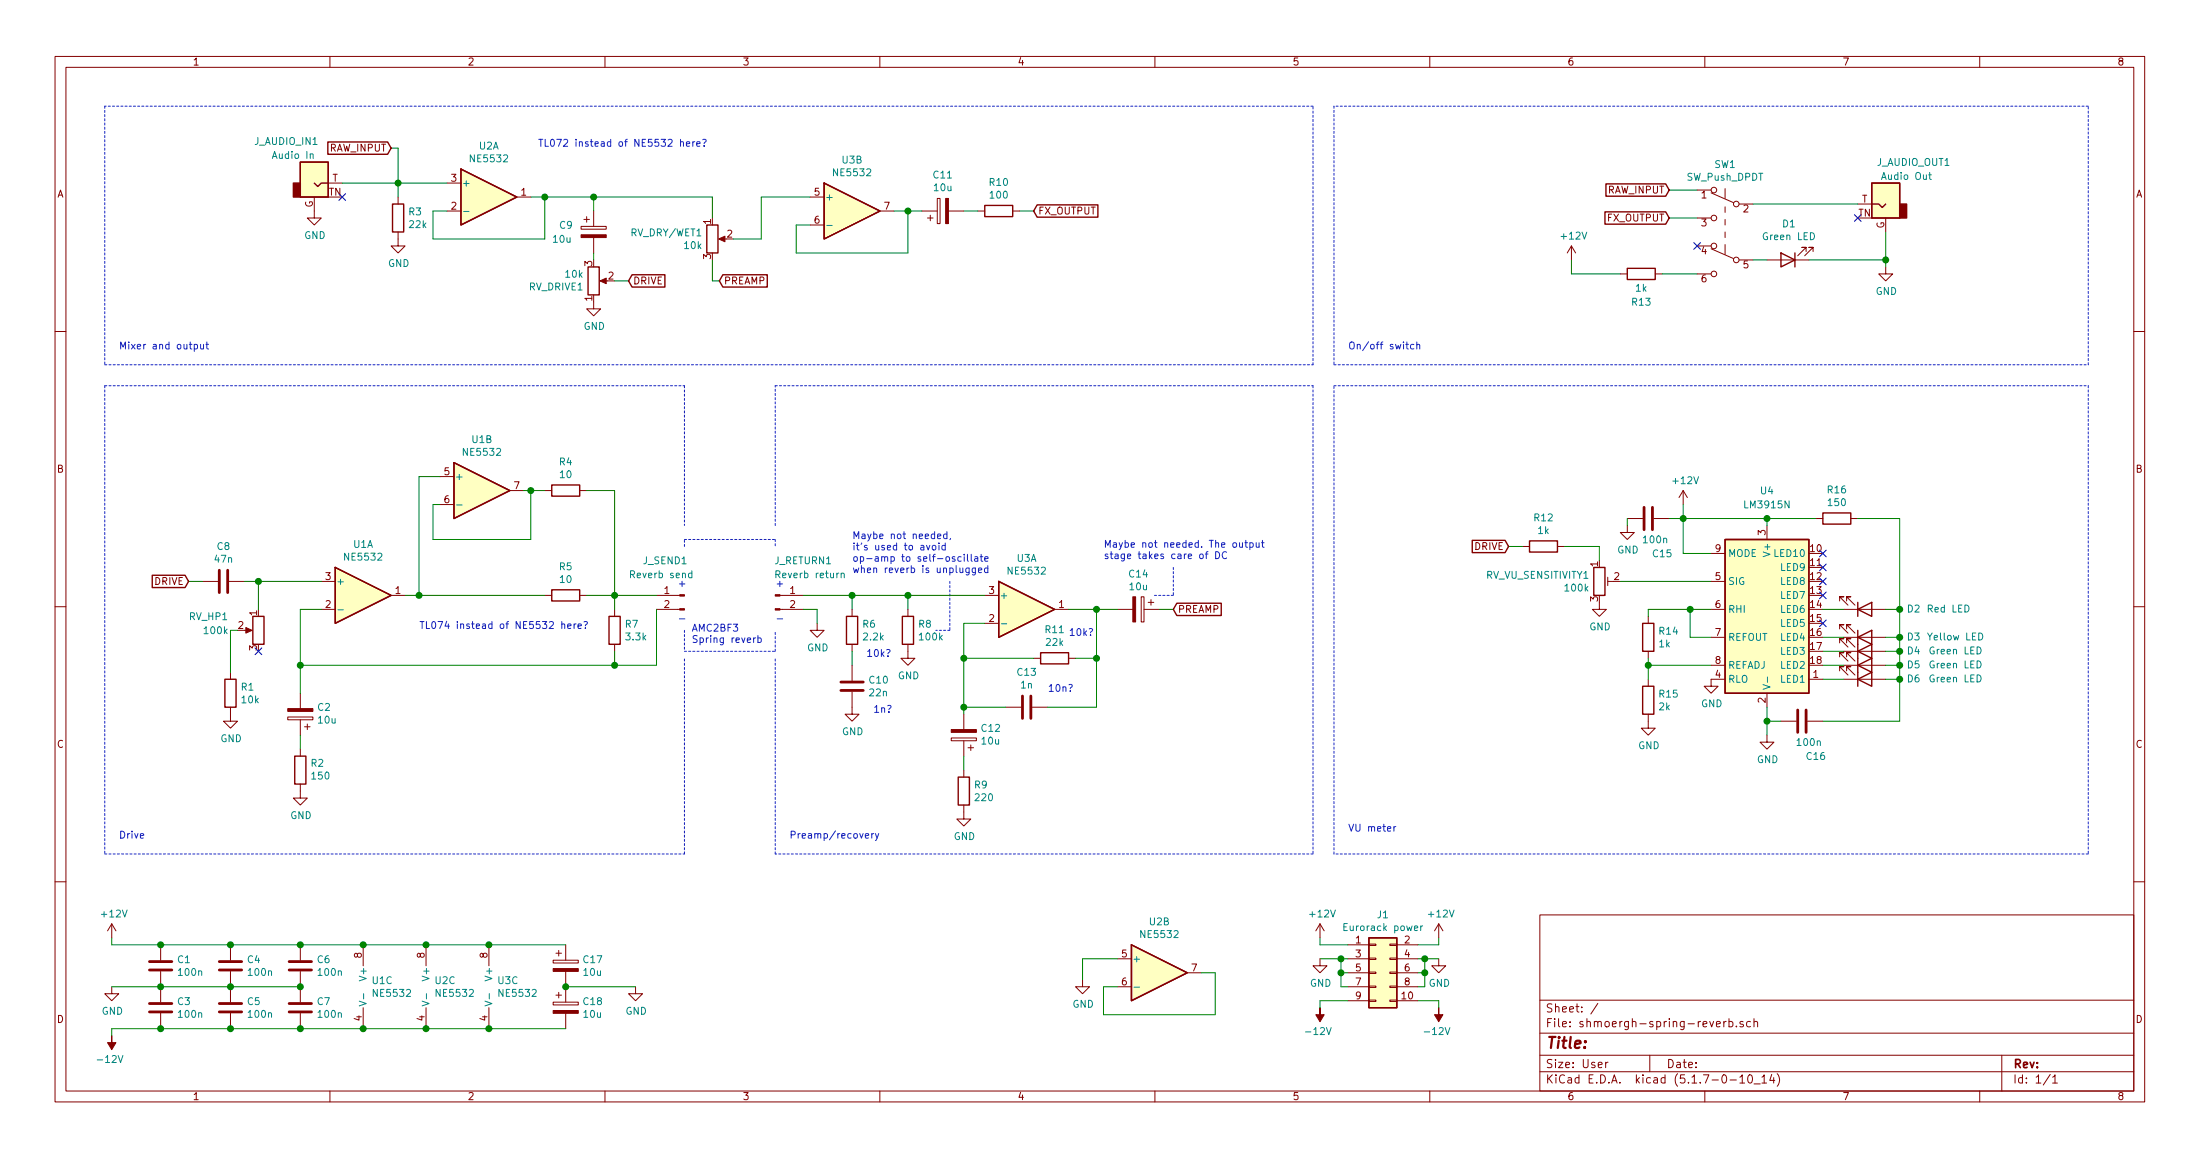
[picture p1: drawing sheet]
EESchema Schematic File Version 4
EELAYER 30 0
EELAYER END
$Descr User 15748 8268
encoding utf-8
Sheet 1 1
Title "Shmøergh Hog Spring Reverb"
Date ""
Rev ""
Comp ""
Comment1 ""
Comment2 ""
Comment3 ""
Comment4 ""
$EndDescr
$Comp
L Amplifier_Operational:NE5532 U1
U 1 1
P 2600 4250
F 0 "U1" H 2600 4617 50  0000 C CNN
F 1 "NE5532" H 2600 4526 50  0000 C CNN
F 2 "Zimo_Manual_PCB:DIP-8_W7.62mm" H 2600 4250 50  0001 C CNN
F 3 "http://www.ti.com/lit/ds/symlink/ne5532.pdf" H 2600 4250 50  0001 C CNN
	1    2600 4250
	1    0    0    -1  
$EndComp
$Comp
L Amplifier_Operational:NE5532 U1
U 2 1
P 3450 3500
F 0 "U1" H 3450 3867 50  0000 C CNN
F 1 "NE5532" H 3450 3776 50  0000 C CNN
F 2 "Zimo_Manual_PCB:DIP-8_W7.62mm" H 3450 3500 50  0001 C CNN
F 3 "http://www.ti.com/lit/ds/symlink/ne5532.pdf" H 3450 3500 50  0001 C CNN
	2    3450 3500
	1    0    0    -1  
$EndComp
$Comp
L Amplifier_Operational:NE5532 U1
U 3 1
P 2700 7050
F 0 "U1" H 2658 7096 50  0000 L CNN
F 1 "NE5532" H 2658 7005 50  0000 L CNN
F 2 "Zimo_Manual_PCB:DIP-8_W7.62mm" H 2700 7050 50  0001 C CNN
F 3 "http://www.ti.com/lit/ds/symlink/ne5532.pdf" H 2700 7050 50  0001 C CNN
	3    2700 7050
	1    0    0    -1  
$EndComp
$Comp
L Device:C C8
U 1 1
P 1600 4150
F 0 "C8" V 1348 4150 50  0000 C CNN
F 1 "47n" V 1439 4150 50  0000 C CNN
F 2 "Zimo_Manual_PCB:C_Disc_D5.0mm_W2.5mm_P2.50mm" H 1638 4000 50  0001 C CNN
F 3 "~" H 1600 4150 50  0001 C CNN
	1    1600 4150
	0    1    1    0   
$EndComp
$Comp
L Device:R R1
U 1 1
P 1650 4950
F 0 "R1" H 1720 4996 50  0000 L CNN
F 1 "10k" H 1720 4905 50  0000 L CNN
F 2 "Zimo_Manual_PCB:R_Axial_Vertical" V 1580 4950 50  0001 C CNN
F 3 "~" H 1650 4950 50  0001 C CNN
	1    1650 4950
	1    0    0    -1  
$EndComp
$Comp
L Device:R R2
U 1 1
P 2150 5500
F 0 "R2" H 2080 5454 50  0000 R CNN
F 1 "150" H 2080 5545 50  0000 R CNN
F 2 "Zimo_Manual_PCB:R_Axial_Vertical" V 2080 5500 50  0001 C CNN
F 3 "~" H 2150 5500 50  0001 C CNN
	1    2150 5500
	-1   0    0    1   
$EndComp
$Comp
L Device:CP C2
U 1 1
P 2150 5100
F 0 "C2" H 2032 5054 50  0000 R CNN
F 1 "10u" H 2032 5145 50  0000 R CNN
F 2 "Zimo_Manual_PCB:CP_Radial_D5.0mm_P2.50mm" H 2188 4950 50  0001 C CNN
F 3 "~" H 2150 5100 50  0001 C CNN
	1    2150 5100
	-1   0    0    1   
$EndComp
$Comp
L power:GND #PWR05
U 1 1
P 2150 5650
F 0 "#PWR05" H 2150 5400 50  0001 C CNN
F 1 "GND" H 2155 5477 50  0000 C CNN
F 2 "" H 2150 5650 50  0001 C CNN
F 3 "" H 2150 5650 50  0001 C CNN
	1    2150 5650
	1    0    0    -1  
$EndComp
Wire Wire Line
	2150 5250 2150 5350
Wire Wire Line
	2300 4350 2150 4350
$Comp
L power:GND #PWR04
U 1 1
P 1650 5100
F 0 "#PWR04" H 1650 4850 50  0001 C CNN
F 1 "GND" H 1655 4927 50  0000 C CNN
F 2 "" H 1650 5100 50  0001 C CNN
F 3 "" H 1650 5100 50  0001 C CNN
	1    1650 5100
	1    0    0    -1  
$EndComp
$Comp
L power:GND #PWR06
U 1 1
P 2250 1500
F 0 "#PWR06" H 2250 1250 50  0001 C CNN
F 1 "GND" H 2255 1327 50  0000 C CNN
F 2 "" H 2250 1500 50  0001 C CNN
F 3 "" H 2250 1500 50  0001 C CNN
	1    2250 1500
	1    0    0    -1  
$EndComp
Wire Wire Line
	3150 3600 3100 3600
Wire Wire Line
	3100 3600 3100 3850
$Comp
L Device:R R4
U 1 1
P 4050 3500
F 0 "R4" V 3843 3500 50  0000 C CNN
F 1 "10" V 3934 3500 50  0000 C CNN
F 2 "Zimo_Manual_PCB:R_Axial_Vertical" V 3980 3500 50  0001 C CNN
F 3 "~" H 4050 3500 50  0001 C CNN
	1    4050 3500
	0    1    1    0   
$EndComp
$Comp
L Device:R R5
U 1 1
P 4050 4250
F 0 "R5" V 3843 4250 50  0000 C CNN
F 1 "10" V 3934 4250 50  0000 C CNN
F 2 "Zimo_Manual_PCB:R_Axial_Vertical" V 3980 4250 50  0001 C CNN
F 3 "~" H 4050 4250 50  0001 C CNN
	1    4050 4250
	0    1    1    0   
$EndComp
$Comp
L Device:R R7
U 1 1
P 4400 4500
F 0 "R7" H 4470 4546 50  0000 L CNN
F 1 "3.3k" H 4470 4455 50  0000 L CNN
F 2 "Zimo_Manual_PCB:R_Axial_Vertical" V 4330 4500 50  0001 C CNN
F 3 "~" H 4400 4500 50  0001 C CNN
	1    4400 4500
	1    0    0    -1  
$EndComp
Wire Wire Line
	4200 4250 4400 4250
Wire Wire Line
	4400 4250 4400 4350
Wire Wire Line
	4400 4650 4400 4750
$Comp
L Connector:Conn_01x02_Male J_SEND1
U 1 1
P 4900 4250
F 0 "J_SEND1" H 5200 4500 50  0000 R CNN
F 1 "Reverb send" H 5300 4400 50  0000 R CNN
F 2 "Zimo_Manual_PCB:NSL25_01x02_Vertical" H 4900 4250 50  0001 C CNN
F 3 "~" H 4900 4250 50  0001 C CNN
	1    4900 4250
	-1   0    0    -1  
$EndComp
Wire Wire Line
	4700 4350 4700 4750
Wire Wire Line
	4700 4750 4400 4750
Wire Wire Line
	4400 4250 4700 4250
Connection ~ 4400 4250
Text Notes 4850 4200 0    50   ~ 0
+
Text Notes 4850 4450 0    50   ~ 0
-
Wire Wire Line
	1750 4150 1850 4150
Connection ~ 1850 4150
Wire Wire Line
	1850 4150 2300 4150
$Comp
L Connector:Conn_01x02_Male J_RETURN1
U 1 1
P 5550 4250
F 0 "J_RETURN1" H 5750 4500 50  0000 C CNN
F 1 "Reverb return" H 5800 4400 50  0000 C CNN
F 2 "Zimo_Manual_PCB:NSL25_01x02_Vertical" H 5550 4250 50  0001 C CNN
F 3 "~" H 5550 4250 50  0001 C CNN
	1    5550 4250
	1    0    0    -1  
$EndComp
Text Notes 5550 4200 0    50   ~ 0
+
Text Notes 5550 4450 0    50   ~ 0
-
$Comp
L power:GND #PWR010
U 1 1
P 5850 4450
F 0 "#PWR010" H 5850 4200 50  0001 C CNN
F 1 "GND" H 5855 4277 50  0000 C CNN
F 2 "" H 5850 4450 50  0001 C CNN
F 3 "" H 5850 4450 50  0001 C CNN
	1    5850 4450
	1    0    0    -1  
$EndComp
Wire Wire Line
	5750 4350 5850 4350
Wire Wire Line
	5850 4350 5850 4450
$Comp
L Device:R R6
U 1 1
P 6100 4500
F 0 "R6" H 6170 4546 50  0000 L CNN
F 1 "2.2k" H 6170 4455 50  0000 L CNN
F 2 "Zimo_Manual_PCB:R_Axial_Vertical" V 6030 4500 50  0001 C CNN
F 3 "~" H 6100 4500 50  0001 C CNN
	1    6100 4500
	1    0    0    -1  
$EndComp
Wire Wire Line
	5750 4250 6100 4250
Wire Wire Line
	6100 4250 6100 4350
$Comp
L Device:C C10
U 1 1
P 6100 4900
F 0 "C10" H 6215 4946 50  0000 L CNN
F 1 "22n" H 6215 4855 50  0000 L CNN
F 2 "Zimo_Manual_PCB:C_Disc_D5.0mm_W2.5mm_P2.50mm" H 6138 4750 50  0001 C CNN
F 3 "~" H 6100 4900 50  0001 C CNN
	1    6100 4900
	1    0    0    -1  
$EndComp
Wire Wire Line
	6100 4750 6100 4650
$Comp
L power:GND #PWR011
U 1 1
P 6100 5050
F 0 "#PWR011" H 6100 4800 50  0001 C CNN
F 1 "GND" H 6105 4877 50  0000 C CNN
F 2 "" H 6100 5050 50  0001 C CNN
F 3 "" H 6100 5050 50  0001 C CNN
	1    6100 5050
	1    0    0    -1  
$EndComp
$Comp
L Device:R R8
U 1 1
P 6500 4500
F 0 "R8" H 6570 4546 50  0000 L CNN
F 1 "100k" H 6570 4455 50  0000 L CNN
F 2 "Zimo_Manual_PCB:R_Axial_Vertical" V 6430 4500 50  0001 C CNN
F 3 "~" H 6500 4500 50  0001 C CNN
	1    6500 4500
	1    0    0    -1  
$EndComp
Wire Wire Line
	6500 4350 6500 4250
Wire Wire Line
	6500 4250 6100 4250
Connection ~ 6100 4250
$Comp
L power:GND #PWR012
U 1 1
P 6500 4650
F 0 "#PWR012" H 6500 4400 50  0001 C CNN
F 1 "GND" H 6505 4477 50  0000 C CNN
F 2 "" H 6500 4650 50  0001 C CNN
F 3 "" H 6500 4650 50  0001 C CNN
	1    6500 4650
	1    0    0    -1  
$EndComp
$Comp
L Amplifier_Operational:NE5532 U3
U 1 1
P 7350 4350
F 0 "U3" H 7350 4717 50  0000 C CNN
F 1 "NE5532" H 7350 4626 50  0000 C CNN
F 2 "Zimo_Manual_PCB:DIP-8_W7.62mm" H 7350 4350 50  0001 C CNN
F 3 "http://www.ti.com/lit/ds/symlink/ne5532.pdf" H 7350 4350 50  0001 C CNN
	1    7350 4350
	1    0    0    -1  
$EndComp
$Comp
L Amplifier_Operational:NE5532 U2
U 2 1
P 8300 6950
F 0 "U2" H 8300 7317 50  0000 C CNN
F 1 "NE5532" H 8300 7226 50  0000 C CNN
F 2 "Zimo_Manual_PCB:DIP-8_W7.62mm" H 8300 6950 50  0001 C CNN
F 3 "http://www.ti.com/lit/ds/symlink/ne5532.pdf" H 8300 6950 50  0001 C CNN
	2    8300 6950
	1    0    0    -1  
$EndComp
$Comp
L Amplifier_Operational:NE5532 U2
U 3 1
P 3150 7050
F 0 "U2" H 3108 7096 50  0000 L CNN
F 1 "NE5532" H 3108 7005 50  0000 L CNN
F 2 "Zimo_Manual_PCB:DIP-8_W7.62mm" H 3150 7050 50  0001 C CNN
F 3 "http://www.ti.com/lit/ds/symlink/ne5532.pdf" H 3150 7050 50  0001 C CNN
	3    3150 7050
	1    0    0    -1  
$EndComp
$Comp
L Device:CP C12
U 1 1
P 6900 5250
F 0 "C12" H 6782 5204 50  0000 R CNN
F 1 "10u" H 6782 5295 50  0000 R CNN
F 2 "Zimo_Manual_PCB:CP_Radial_D5.0mm_P2.50mm" H 6938 5100 50  0001 C CNN
F 3 "~" H 6900 5250 50  0001 C CNN
	1    6900 5250
	-1   0    0    1   
$EndComp
Wire Wire Line
	7050 4450 6900 4450
$Comp
L Device:R R9
U 1 1
P 6900 5650
F 0 "R9" H 6970 5696 50  0000 L CNN
F 1 "220" H 6970 5605 50  0000 L CNN
F 2 "Zimo_Manual_PCB:R_Axial_Vertical" V 6830 5650 50  0001 C CNN
F 3 "~" H 6900 5650 50  0001 C CNN
	1    6900 5650
	1    0    0    -1  
$EndComp
Wire Wire Line
	6900 5400 6900 5500
$Comp
L power:GND #PWR013
U 1 1
P 6900 5800
F 0 "#PWR013" H 6900 5550 50  0001 C CNN
F 1 "GND" H 6905 5627 50  0000 C CNN
F 2 "" H 6900 5800 50  0001 C CNN
F 3 "" H 6900 5800 50  0001 C CNN
	1    6900 5800
	1    0    0    -1  
$EndComp
Wire Wire Line
	6900 4450 6900 4700
$Comp
L Device:R R11
U 1 1
P 7550 4700
F 0 "R11" V 7343 4700 50  0000 C CNN
F 1 "22k" V 7434 4700 50  0000 C CNN
F 2 "Zimo_Manual_PCB:R_Axial_Vertical" V 7480 4700 50  0001 C CNN
F 3 "~" H 7550 4700 50  0001 C CNN
	1    7550 4700
	0    1    1    0   
$EndComp
Connection ~ 6900 4700
$Comp
L Device:C C13
U 1 1
P 7350 5050
F 0 "C13" V 7098 5050 50  0000 C CNN
F 1 "1n" V 7189 5050 50  0000 C CNN
F 2 "Zimo_Manual_PCB:C_Disc_D5.0mm_W2.5mm_P2.50mm" H 7388 4900 50  0001 C CNN
F 3 "~" H 7350 5050 50  0001 C CNN
	1    7350 5050
	0    1    1    0   
$EndComp
Wire Wire Line
	7500 5050 7850 5050
Wire Wire Line
	7850 5050 7850 4700
Wire Wire Line
	7850 4700 7700 4700
Wire Wire Line
	7650 4350 7850 4350
Wire Wire Line
	7850 4350 7850 4700
Connection ~ 7850 4700
Wire Wire Line
	6900 4700 7400 4700
Wire Wire Line
	6900 4700 6900 5050
Wire Wire Line
	6900 5050 7200 5050
$Comp
L Device:CP C14
U 1 1
P 8150 4350
F 0 "C14" V 7895 4350 50  0000 C CNN
F 1 "10u" V 7986 4350 50  0000 C CNN
F 2 "Zimo_Manual_PCB:CP_Radial_D5.0mm_P2.50mm" H 8188 4200 50  0001 C CNN
F 3 "~" H 8150 4350 50  0001 C CNN
	1    8150 4350
	0    1    1    0   
$EndComp
Wire Wire Line
	8000 4350 7850 4350
Connection ~ 7850 4350
$Comp
L power:GND #PWR014
U 1 1
P 13500 1900
F 0 "#PWR014" H 13500 1650 50  0001 C CNN
F 1 "GND" H 13505 1727 50  0000 C CNN
F 2 "" H 13500 1900 50  0001 C CNN
F 3 "" H 13500 1900 50  0001 C CNN
	1    13500 1900
	1    0    0    -1  
$EndComp
Text GLabel 1350 4150 0    50   Input ~ 0
DRIVE
Wire Wire Line
	1450 4150 1350 4150
$Comp
L Amplifier_Operational:NE5532 U2
U 1 1
P 3500 1400
F 0 "U2" H 3500 1767 50  0000 C CNN
F 1 "NE5532" H 3500 1676 50  0000 C CNN
F 2 "Zimo_Manual_PCB:DIP-8_W7.62mm" H 3500 1400 50  0001 C CNN
F 3 "http://www.ti.com/lit/ds/symlink/ne5532.pdf" H 3500 1400 50  0001 C CNN
	1    3500 1400
	1    0    0    -1  
$EndComp
$Comp
L Amplifier_Operational:NE5532 U3
U 2 1
P 6100 1500
F 0 "U3" H 6100 1867 50  0000 C CNN
F 1 "NE5532" H 6100 1776 50  0000 C CNN
F 2 "Zimo_Manual_PCB:DIP-8_W7.62mm" H 6100 1500 50  0001 C CNN
F 3 "http://www.ti.com/lit/ds/symlink/ne5532.pdf" H 6100 1500 50  0001 C CNN
	2    6100 1500
	1    0    0    -1  
$EndComp
$Comp
L Amplifier_Operational:NE5532 U3
U 3 1
P 3600 7050
F 0 "U3" H 3558 7096 50  0000 L CNN
F 1 "NE5532" H 3558 7005 50  0000 L CNN
F 2 "Zimo_Manual_PCB:DIP-8_W7.62mm" H 3600 7050 50  0001 C CNN
F 3 "http://www.ti.com/lit/ds/symlink/ne5532.pdf" H 3600 7050 50  0001 C CNN
	3    3600 7050
	1    0    0    -1  
$EndComp
Text Notes 3000 4500 0    50   ~ 0
TL074 instead of NE5532 here?
$Comp
L Device:R R3
U 1 1
P 2850 1550
F 0 "R3" H 2920 1596 50  0000 L CNN
F 1 "22k" H 2920 1505 50  0000 L CNN
F 2 "Zimo_Manual_PCB:R_Axial_Vertical" V 2780 1550 50  0001 C CNN
F 3 "~" H 2850 1550 50  0001 C CNN
	1    2850 1550
	1    0    0    -1  
$EndComp
Wire Wire Line
	3200 1500 3100 1500
Wire Wire Line
	3100 1500 3100 1700
Wire Wire Line
	3100 1700 3900 1700
Wire Wire Line
	3900 1700 3900 1400
Wire Wire Line
	3900 1400 3800 1400
Wire Wire Line
	3750 3500 3800 3500
Wire Wire Line
	3800 3850 3800 3500
Wire Wire Line
	3100 3850 3800 3850
Connection ~ 3800 3500
Wire Wire Line
	3800 3500 3900 3500
Wire Wire Line
	2150 4350 2150 4750
Wire Wire Line
	4200 3500 4400 3500
Wire Wire Line
	4400 3500 4400 4250
Wire Wire Line
	3150 3400 3000 3400
Wire Wire Line
	3000 3400 3000 4250
Wire Wire Line
	3000 4250 2900 4250
Wire Wire Line
	3000 4250 3900 4250
Connection ~ 3000 4250
Wire Wire Line
	4400 4750 2150 4750
Connection ~ 4400 4750
Connection ~ 2150 4750
Wire Wire Line
	2150 4750 2150 4950
Wire Wire Line
	7050 4250 6500 4250
Connection ~ 6500 4250
Wire Wire Line
	3200 1300 2850 1300
Wire Wire Line
	2850 1300 2850 1400
$Comp
L power:GND #PWR07
U 1 1
P 2850 1700
F 0 "#PWR07" H 2850 1450 50  0001 C CNN
F 1 "GND" H 2855 1527 50  0000 C CNN
F 2 "" H 2850 1700 50  0001 C CNN
F 3 "" H 2850 1700 50  0001 C CNN
	1    2850 1700
	1    0    0    -1  
$EndComp
Wire Wire Line
	2450 1300 2850 1300
$Comp
L Device:CP C9
U 1 1
P 4250 1650
F 0 "C9" H 4000 1700 50  0000 L CNN
F 1 "10u" H 3950 1600 50  0000 L CNN
F 2 "Zimo_Manual_PCB:CP_Radial_D5.0mm_P2.50mm" H 4288 1500 50  0001 C CNN
F 3 "~" H 4250 1650 50  0001 C CNN
	1    4250 1650
	1    0    0    -1  
$EndComp
Connection ~ 3900 1400
$Comp
L Device:R_POT RV_DRIVE1
U 1 1
P 4250 2000
F 0 "RV_DRIVE1" H 4180 2046 50  0000 R CNN
F 1 "10k" H 4180 1955 50  0000 R CNN
F 2 "Zimo_Manual_PCB:Potentiometer_Alpha_RD901F-40-00D_Single_Vertical" H 4250 2000 50  0001 C CNN
F 3 "~" H 4250 2000 50  0001 C CNN
	1    4250 2000
	1    0    0    1   
$EndComp
Text GLabel 4500 2000 2    50   Input ~ 0
DRIVE
Wire Wire Line
	4500 2000 4400 2000
Text GLabel 8400 4350 2    50   Input ~ 0
PREAMP
Wire Wire Line
	8400 4350 8300 4350
Text GLabel 5150 2000 2    50   Input ~ 0
PREAMP
$Comp
L power:GND #PWR09
U 1 1
P 4250 2150
F 0 "#PWR09" H 4250 1900 50  0001 C CNN
F 1 "GND" H 4255 1977 50  0000 C CNN
F 2 "" H 4250 2150 50  0001 C CNN
F 3 "" H 4250 2150 50  0001 C CNN
	1    4250 2150
	1    0    0    -1  
$EndComp
$Comp
L Device:R_POT RV_DRY/WET1
U 1 1
P 5100 1700
F 0 "RV_DRY/WET1" H 5031 1746 50  0000 R CNN
F 1 "10k" H 5031 1655 50  0000 R CNN
F 2 "Zimo_Manual_PCB:Potentiometer_Alpha_RD901F-40-00D_Single_Vertical" H 5100 1700 50  0001 C CNN
F 3 "~" H 5100 1700 50  0001 C CNN
	1    5100 1700
	1    0    0    -1  
$EndComp
Wire Wire Line
	4250 1800 4250 1850
Wire Wire Line
	4250 1500 4250 1400
Wire Wire Line
	3900 1400 4250 1400
Wire Wire Line
	5100 1550 5100 1400
Wire Wire Line
	5100 1400 4250 1400
Connection ~ 4250 1400
Wire Wire Line
	5150 2000 5100 2000
Wire Wire Line
	5100 2000 5100 1850
Wire Wire Line
	5800 1400 5450 1400
Wire Wire Line
	5450 1400 5450 1700
Wire Wire Line
	5450 1700 5250 1700
Wire Wire Line
	5800 1600 5700 1600
Wire Wire Line
	5700 1600 5700 1800
Wire Wire Line
	5700 1800 6500 1800
Wire Wire Line
	6500 1800 6500 1500
Wire Wire Line
	6500 1500 6400 1500
$Comp
L Device:CP C11
U 1 1
P 6750 1500
F 0 "C11" V 7005 1500 50  0000 C CNN
F 1 "10u" V 6914 1500 50  0000 C CNN
F 2 "Zimo_Manual_PCB:CP_Radial_D5.0mm_P2.50mm" H 6788 1350 50  0001 C CNN
F 3 "~" H 6750 1500 50  0001 C CNN
	1    6750 1500
	0    -1   -1   0   
$EndComp
Wire Wire Line
	6600 1500 6500 1500
Connection ~ 6500 1500
$Comp
L Device:R R10
U 1 1
P 7150 1500
F 0 "R10" V 6943 1500 50  0000 C CNN
F 1 "100" V 7034 1500 50  0000 C CNN
F 2 "Zimo_Manual_PCB:R_Axial_Vertical" V 7080 1500 50  0001 C CNN
F 3 "~" H 7150 1500 50  0001 C CNN
	1    7150 1500
	0    1    1    0   
$EndComp
Wire Wire Line
	7000 1500 6900 1500
Wire Wire Line
	8000 7050 7900 7050
Wire Wire Line
	7900 7050 7900 7250
Wire Wire Line
	7900 7250 8700 7250
Wire Wire Line
	8700 7250 8700 6950
Wire Wire Line
	8700 6950 8600 6950
$Comp
L power:GND #PWR08
U 1 1
P 7750 7000
F 0 "#PWR08" H 7750 6750 50  0001 C CNN
F 1 "GND" H 7755 6827 50  0000 C CNN
F 2 "" H 7750 7000 50  0001 C CNN
F 3 "" H 7750 7000 50  0001 C CNN
	1    7750 7000
	1    0    0    -1  
$EndComp
Wire Wire Line
	8000 6850 7750 6850
Wire Wire Line
	7750 6850 7750 7000
Text Notes 6200 4700 0    50   ~ 0
10k?
Text Notes 6250 5100 0    50   ~ 0
1n?
Text Notes 7500 4950 0    50   ~ 0
10n?
Text Notes 7650 4550 0    50   ~ 0
10k?
Text Notes 6100 4100 0    50   ~ 0
Maybe not needed,\nit’s used to avoid\nop-amp to self-oscillate\nwhen reverb is unplugged
Wire Notes Line
	6800 4150 6800 4500
Wire Notes Line
	6800 4500 6700 4500
$Comp
L Device:C C6
U 1 1
P 2150 6900
F 0 "C6" H 2265 6946 50  0000 L CNN
F 1 "100n" H 2265 6855 50  0000 L CNN
F 2 "Zimo_Manual_PCB:C_Disc_D5.0mm_W2.5mm_P2.50mm" H 2188 6750 50  0001 C CNN
F 3 "~" H 2150 6900 50  0001 C CNN
	1    2150 6900
	1    0    0    -1  
$EndComp
$Comp
L Device:C C7
U 1 1
P 2150 7200
F 0 "C7" H 2265 7246 50  0000 L CNN
F 1 "100n" H 2265 7155 50  0000 L CNN
F 2 "Zimo_Manual_PCB:C_Disc_D5.0mm_W2.5mm_P2.50mm" H 2188 7050 50  0001 C CNN
F 3 "~" H 2150 7200 50  0001 C CNN
	1    2150 7200
	1    0    0    -1  
$EndComp
$Comp
L Device:C C4
U 1 1
P 1650 6900
F 0 "C4" H 1765 6946 50  0000 L CNN
F 1 "100n" H 1765 6855 50  0000 L CNN
F 2 "Zimo_Manual_PCB:C_Disc_D5.0mm_W2.5mm_P2.50mm" H 1688 6750 50  0001 C CNN
F 3 "~" H 1650 6900 50  0001 C CNN
	1    1650 6900
	1    0    0    -1  
$EndComp
$Comp
L Device:C C5
U 1 1
P 1650 7200
F 0 "C5" H 1765 7246 50  0000 L CNN
F 1 "100n" H 1765 7155 50  0000 L CNN
F 2 "Zimo_Manual_PCB:C_Disc_D5.0mm_W2.5mm_P2.50mm" H 1688 7050 50  0001 C CNN
F 3 "~" H 1650 7200 50  0001 C CNN
	1    1650 7200
	1    0    0    -1  
$EndComp
$Comp
L Device:C C1
U 1 1
P 1150 6900
F 0 "C1" H 1265 6946 50  0000 L CNN
F 1 "100n" H 1265 6855 50  0000 L CNN
F 2 "Zimo_Manual_PCB:C_Disc_D5.0mm_W2.5mm_P2.50mm" H 1188 6750 50  0001 C CNN
F 3 "~" H 1150 6900 50  0001 C CNN
	1    1150 6900
	1    0    0    -1  
$EndComp
$Comp
L Device:C C3
U 1 1
P 1150 7200
F 0 "C3" H 1265 7246 50  0000 L CNN
F 1 "100n" H 1265 7155 50  0000 L CNN
F 2 "Zimo_Manual_PCB:C_Disc_D5.0mm_W2.5mm_P2.50mm" H 1188 7050 50  0001 C CNN
F 3 "~" H 1150 7200 50  0001 C CNN
	1    1150 7200
	1    0    0    -1  
$EndComp
$Comp
L power:GND #PWR02
U 1 1
P 800 7050
F 0 "#PWR02" H 800 6800 50  0001 C CNN
F 1 "GND" H 805 6877 50  0000 C CNN
F 2 "" H 800 7050 50  0001 C CNN
F 3 "" H 800 7050 50  0001 C CNN
	1    800  7050
	1    0    0    -1  
$EndComp
Wire Wire Line
	800  7050 1150 7050
Connection ~ 2150 7050
Connection ~ 1150 7050
Wire Wire Line
	1150 7050 1650 7050
Connection ~ 1650 7050
Wire Wire Line
	1650 7050 2150 7050
$Comp
L power:+12V #PWR01
U 1 1
P 800 6700
F 0 "#PWR01" H 800 6550 50  0001 C CNN
F 1 "+12V" H 815 6873 50  0000 C CNN
F 2 "" H 800 6700 50  0001 C CNN
F 3 "" H 800 6700 50  0001 C CNN
	1    800  6700
	1    0    0    -1  
$EndComp
Wire Wire Line
	800  6700 800  6750
Wire Wire Line
	800  6750 1150 6750
Connection ~ 1150 6750
Wire Wire Line
	1150 6750 1650 6750
Connection ~ 1650 6750
Wire Wire Line
	1650 6750 2150 6750
Connection ~ 2150 6750
Wire Wire Line
	2150 6750 2600 6750
Connection ~ 2600 6750
Wire Wire Line
	2600 6750 3050 6750
Connection ~ 3050 6750
Wire Wire Line
	3050 6750 3500 6750
$Comp
L power:-12V #PWR03
U 1 1
P 800 7400
F 0 "#PWR03" H 800 7500 50  0001 C CNN
F 1 "-12V" H 815 7573 50  0000 C CNN
F 2 "" H 800 7400 50  0001 C CNN
F 3 "" H 800 7400 50  0001 C CNN
	1    800  7400
	-1   0    0    1   
$EndComp
Wire Wire Line
	800  7400 800  7350
Wire Wire Line
	800  7350 1150 7350
Connection ~ 1150 7350
Wire Wire Line
	1150 7350 1650 7350
Connection ~ 1650 7350
Wire Wire Line
	1650 7350 2150 7350
Connection ~ 2150 7350
Wire Wire Line
	2150 7350 2600 7350
Connection ~ 2600 7350
Wire Wire Line
	2600 7350 3050 7350
Connection ~ 3050 7350
Wire Wire Line
	3050 7350 3500 7350
Wire Notes Line
	4900 4500 4900 4650
Wire Notes Line
	4900 4650 5550 4650
Wire Notes Line
	5550 4650 5550 4500
Wire Notes Line
	4900 3900 4900 3850
Wire Notes Line
	4900 3850 5550 3850
Wire Notes Line
	5550 3850 5550 3900
Text Notes 4950 4600 0    50   ~ 0
AMC2BF3\nSpring reverb
Wire Notes Line
	750  2750 4900 2750
Wire Notes Line
	4900 2750 4900 3750
Wire Notes Line
	750  2750 750  6100
Wire Notes Line
	750  6100 4900 6100
Wire Notes Line
	4900 6100 4900 4700
Wire Notes Line
	5550 3750 5550 2750
Wire Notes Line
	5550 2750 9400 2750
Wire Notes Line
	9400 2750 9400 6100
Wire Notes Line
	9400 6100 5550 6100
Wire Notes Line
	5550 6100 5550 4700
Wire Wire Line
	6900 5100 6900 5050
Connection ~ 6900 5050
Wire Notes Line
	750  2600 9400 2600
Wire Notes Line
	9400 2600 9400 750 
Wire Notes Line
	9400 750  750  750 
Wire Notes Line
	750  750  750  2600
Text Notes 850  2500 0    50   ~ 0
Mixer and output
Text Notes 850  6000 0    50   ~ 0
Drive
Text Notes 5650 6000 0    50   ~ 0
Preamp/recovery
Text Notes 3850 1050 0    50   ~ 0
TL072 instead of NE5532 here?
Text Notes 7900 4000 0    50   ~ 0
Maybe not needed. The output \nstage takes care of DC
Wire Notes Line
	8400 4050 8400 4250
Wire Notes Line
	8400 4250 8250 4250
$Comp
L Device:R_POT RV_HP1
U 1 1
P 1850 4500
F 0 "RV_HP1" H 2350 4600 50  0000 R CNN
F 1 "100k" H 2250 4500 50  0000 R CNN
F 2 "Zimo_Manual_PCB:Potentiometer_Alpha_RD901F-40-00D_Single_Vertical" H 1850 4500 50  0001 C CNN
F 3 "~" H 1850 4500 50  0001 C CNN
	1    1850 4500
	-1   0    0    -1  
$EndComp
NoConn ~ 1850 4650
Wire Wire Line
	1850 4150 1850 4350
Wire Wire Line
	1700 4500 1650 4500
Wire Wire Line
	1650 4500 1650 4800
$Comp
L Switch:SW_Push_DPDT SW1
U 1 1
P 12350 1650
F 0 "SW1" H 12350 2135 50  0000 C CNN
F 1 "SW_Push_DPDT" H 12350 2044 50  0000 C CNN
F 2 "Zimo_Manual_PCB:Switch_DPDT" H 12350 1850 50  0001 C CNN
F 3 "~" H 12350 1850 50  0001 C CNN
	1    12350 1650
	-1   0    0    -1  
$EndComp
Connection ~ 2850 1300
Text GLabel 2800 1050 0    50   Input ~ 0
RAW_INPUT
Wire Wire Line
	2800 1050 2850 1050
Wire Wire Line
	2850 1050 2850 1300
Text GLabel 7400 1500 2    50   Input ~ 0
FX_OUTPUT
Wire Wire Line
	7400 1500 7300 1500
Text GLabel 11950 1350 0    50   Input ~ 0
RAW_INPUT
Wire Wire Line
	11950 1350 12150 1350
Text GLabel 11950 1550 0    50   Input ~ 0
FX_OUTPUT
Wire Wire Line
	11950 1550 12150 1550
$Comp
L Device:LED D1
U 1 1
P 12800 1850
F 0 "D1" H 12793 1595 50  0000 C CNN
F 1 "Green LED" H 12793 1686 50  0000 C CNN
F 2 "Zimo_Manual_PCB:D_Axial-Vertical" H 12800 1850 50  0001 C CNN
F 3 "~" H 12800 1850 50  0001 C CNN
	1    12800 1850
	-1   0    0    1   
$EndComp
Wire Wire Line
	12650 1850 12550 1850
NoConn ~ 12150 1750
$Comp
L power:+12V #PWR0101
U 1 1
P 11250 1850
F 0 "#PWR0101" H 11250 1700 50  0001 C CNN
F 1 "+12V" H 11265 2023 50  0000 C CNN
F 2 "" H 11250 1850 50  0001 C CNN
F 3 "" H 11250 1850 50  0001 C CNN
	1    11250 1850
	1    0    0    -1  
$EndComp
$Comp
L Device:R R13
U 1 1
P 11750 1950
F 0 "R13" V 11950 1950 50  0000 C CNN
F 1 "1k" V 11850 1950 50  0000 C CNN
F 2 "Zimo_Manual_PCB:R_Axial_Vertical" V 11680 1950 50  0001 C CNN
F 3 "~" H 11750 1950 50  0001 C CNN
	1    11750 1950
	0    1    1    0   
$EndComp
Wire Wire Line
	11900 1950 12150 1950
Wire Wire Line
	11250 1850 11250 1950
Wire Wire Line
	11250 1950 11600 1950
NoConn ~ 13050 3950
NoConn ~ 13050 4050
NoConn ~ 13050 4150
NoConn ~ 13050 4250
NoConn ~ 13050 4450
Wire Wire Line
	13200 4350 13050 4350
Wire Wire Line
	13200 4550 13050 4550
Wire Wire Line
	13200 4650 13050 4650
Wire Wire Line
	13200 4750 13050 4750
Wire Wire Line
	13600 4750 13600 4850
Connection ~ 13600 4750
Wire Wire Line
	13500 4750 13600 4750
Wire Wire Line
	13600 4650 13600 4750
Connection ~ 13600 4650
Wire Wire Line
	13500 4650 13600 4650
Wire Wire Line
	13600 4550 13600 4650
Connection ~ 13600 4550
Wire Wire Line
	13500 4550 13600 4550
Wire Wire Line
	13600 4350 13600 4550
Connection ~ 13600 4350
Wire Wire Line
	13500 4350 13600 4350
$Comp
L Device:LED D2
U 1 1
P 13350 4350
F 0 "D2" H 13700 4350 50  0000 C CNN
F 1 "Red LED" H 13950 4350 50  0000 C CNN
F 2 "Zimo_Manual_PCB:D_Axial-Vertical" H 13350 4350 50  0001 C CNN
F 3 "~" H 13350 4350 50  0001 C CNN
	1    13350 4350
	1    0    0    1   
$EndComp
$Comp
L Device:LED D3
U 1 1
P 13350 4550
F 0 "D3" H 13700 4550 50  0000 C CNN
F 1 "Yellow LED" H 14000 4550 50  0000 C CNN
F 2 "Zimo_Manual_PCB:D_Axial-Vertical" H 13350 4550 50  0001 C CNN
F 3 "~" H 13350 4550 50  0001 C CNN
	1    13350 4550
	1    0    0    1   
$EndComp
$Comp
L Device:LED D4
U 1 1
P 13350 4650
F 0 "D4" H 13700 4650 50  0000 C CNN
F 1 "Green LED" H 14000 4650 50  0000 C CNN
F 2 "Zimo_Manual_PCB:D_Axial-Vertical" H 13350 4650 50  0001 C CNN
F 3 "~" H 13350 4650 50  0001 C CNN
	1    13350 4650
	1    0    0    1   
$EndComp
$Comp
L Device:LED D5
U 1 1
P 13350 4750
F 0 "D5" H 13700 4750 50  0000 C CNN
F 1 "Green LED" H 14000 4750 50  0000 C CNN
F 2 "Zimo_Manual_PCB:D_Axial-Vertical" H 13350 4750 50  0001 C CNN
F 3 "~" H 13350 4750 50  0001 C CNN
	1    13350 4750
	1    0    0    1   
$EndComp
Wire Wire Line
	13600 3700 13600 4350
Connection ~ 13600 4850
Wire Wire Line
	13600 5150 13600 4850
Wire Wire Line
	13050 5150 13600 5150
Wire Wire Line
	13200 4850 13050 4850
Wire Wire Line
	13500 4850 13600 4850
$Comp
L Device:LED D6
U 1 1
P 13350 4850
F 0 "D6" H 13700 4850 50  0000 C CNN
F 1 "Green LED" H 14000 4850 50  0000 C CNN
F 2 "Zimo_Manual_PCB:D_Axial-Vertical" H 13350 4850 50  0001 C CNN
F 3 "~" H 13350 4850 50  0001 C CNN
	1    13350 4850
	1    0    0    1   
$EndComp
Wire Wire Line
	13300 3700 13600 3700
Connection ~ 12650 3700
Wire Wire Line
	13000 3700 12650 3700
$Comp
L Device:R R16
U 1 1
P 13150 3700
F 0 "R16" V 12943 3700 50  0000 C CNN
F 1 "150" V 13034 3700 50  0000 C CNN
F 2 "Zimo_Manual_PCB:R_Axial_Vertical" V 13080 3700 50  0001 C CNN
F 3 "~" H 13150 3700 50  0001 C CNN
	1    13150 3700
	0    1    1    0   
$EndComp
Wire Wire Line
	11650 3700 11650 3750
$Comp
L power:GND #PWR0102
U 1 1
P 11650 3750
F 0 "#PWR0102" H 11650 3500 50  0001 C CNN
F 1 "GND" H 11655 3577 50  0000 C CNN
F 2 "" H 11650 3750 50  0001 C CNN
F 3 "" H 11650 3750 50  0001 C CNN
	1    11650 3750
	1    0    0    -1  
$EndComp
Wire Wire Line
	12050 3700 11950 3700
$Comp
L Device:C C15
U 1 1
P 11800 3700
F 0 "C15" V 12050 3800 50  0000 C CNN
F 1 "100n" V 11950 3750 50  0000 C CNN
F 2 "Zimo_Manual_PCB:C_Disc_D5.0mm_W2.5mm_P2.50mm" H 11838 3550 50  0001 C CNN
F 3 "~" H 11800 3700 50  0001 C CNN
	1    11800 3700
	0    1    1    0   
$EndComp
Wire Wire Line
	12050 3700 12050 3600
Connection ~ 12050 3700
Wire Wire Line
	12650 3700 12050 3700
Wire Wire Line
	12650 3750 12650 3700
Wire Wire Line
	12050 3950 12050 3700
Wire Wire Line
	12250 3950 12050 3950
$Comp
L power:+12V #PWR0103
U 1 1
P 12050 3600
F 0 "#PWR0103" H 12050 3450 50  0001 C CNN
F 1 "+12V" H 12065 3773 50  0000 C CNN
F 2 "" H 12050 3600 50  0001 C CNN
F 3 "" H 12050 3600 50  0001 C CNN
	1    12050 3600
	1    0    0    -1  
$EndComp
$Comp
L power:GND #PWR0104
U 1 1
P 12250 4850
F 0 "#PWR0104" H 12250 4600 50  0001 C CNN
F 1 "GND" H 12255 4677 50  0000 C CNN
F 2 "" H 12250 4850 50  0001 C CNN
F 3 "" H 12250 4850 50  0001 C CNN
	1    12250 4850
	1    0    0    -1  
$EndComp
Wire Wire Line
	12650 5150 12650 5250
Connection ~ 12650 5150
Wire Wire Line
	12750 5150 12650 5150
$Comp
L Device:C C16
U 1 1
P 12900 5150
F 0 "C16" V 13150 5250 50  0000 C CNN
F 1 "100n" V 13050 5200 50  0000 C CNN
F 2 "Zimo_Manual_PCB:C_Disc_D5.0mm_W2.5mm_P2.50mm" H 12938 5000 50  0001 C CNN
F 3 "~" H 12900 5150 50  0001 C CNN
	1    12900 5150
	0    1    1    0   
$EndComp
Wire Wire Line
	12650 5050 12650 5150
$Comp
L power:GND #PWR0105
U 1 1
P 12650 5250
F 0 "#PWR0105" H 12650 5000 50  0001 C CNN
F 1 "GND" H 12655 5077 50  0000 C CNN
F 2 "" H 12650 5250 50  0001 C CNN
F 3 "" H 12650 5250 50  0001 C CNN
	1    12650 5250
	1    0    0    -1  
$EndComp
$Comp
L power:GND #PWR0106
U 1 1
P 11800 5150
F 0 "#PWR0106" H 11800 4900 50  0001 C CNN
F 1 "GND" H 11805 4977 50  0000 C CNN
F 2 "" H 11800 5150 50  0001 C CNN
F 3 "" H 11800 5150 50  0001 C CNN
	1    11800 5150
	1    0    0    -1  
$EndComp
Connection ~ 11800 4750
Wire Wire Line
	11800 4850 11800 4750
Wire Wire Line
	12100 4350 11800 4350
Connection ~ 12100 4350
Wire Wire Line
	12100 4550 12100 4350
Wire Wire Line
	12250 4550 12100 4550
Wire Wire Line
	11800 4750 12250 4750
Wire Wire Line
	11800 4700 11800 4750
Wire Wire Line
	11800 4350 11800 4400
Wire Wire Line
	12250 4350 12100 4350
$Comp
L Zimo_Custom_Components:LM3915N U4
U 1 1
P 12650 4350
F 0 "U4" H 12650 5200 50  0000 C CNN
F 1 "LM3915N" H 12650 5100 50  0000 C CNN
F 2 "Package_DIP:DIP-18_W7.62mm" H 12660 3140 50  0001 C CNN
F 3 "https://www.ti.com/lit/ds/symlink/lm3914.pdf" H 12650 4350 50  0001 C CNN
	1    12650 4350
	1    0    0    -1  
$EndComp
$Comp
L Device:R R15
U 1 1
P 11800 5000
F 0 "R15" H 11870 5046 50  0000 L CNN
F 1 "2k" H 11870 4955 50  0000 L CNN
F 2 "Zimo_Manual_PCB:R_Axial_Vertical" V 11730 5000 50  0001 C CNN
F 3 "~" H 11800 5000 50  0001 C CNN
	1    11800 5000
	1    0    0    -1  
$EndComp
$Comp
L Device:R R14
U 1 1
P 11800 4550
F 0 "R14" H 11870 4596 50  0000 L CNN
F 1 "1k" H 11870 4505 50  0000 L CNN
F 2 "Zimo_Manual_PCB:R_Axial_Vertical" V 11730 4550 50  0001 C CNN
F 3 "~" H 11800 4550 50  0001 C CNN
	1    11800 4550
	1    0    0    -1  
$EndComp
$Comp
L power:GND #PWR0107
U 1 1
P 11450 4300
F 0 "#PWR0107" H 11450 4050 50  0001 C CNN
F 1 "GND" H 11455 4127 50  0000 C CNN
F 2 "" H 11450 4300 50  0001 C CNN
F 3 "" H 11450 4300 50  0001 C CNN
	1    11450 4300
	1    0    0    -1  
$EndComp
Wire Wire Line
	12250 4150 11600 4150
Wire Wire Line
	11200 3900 11450 3900
Wire Wire Line
	11450 3900 11450 4000
Wire Wire Line
	10900 3900 10800 3900
$Comp
L Device:R R12
U 1 1
P 11050 3900
F 0 "R12" V 10843 3900 50  0000 C CNN
F 1 "1k" V 10934 3900 50  0000 C CNN
F 2 "Zimo_Manual_PCB:R_Axial_Vertical" V 10980 3900 50  0001 C CNN
F 3 "~" H 11050 3900 50  0001 C CNN
	1    11050 3900
	0    1    1    0   
$EndComp
Text GLabel 10800 3900 0    50   Input ~ 0
DRIVE
Wire Notes Line
	9550 750  9550 2600
Wire Notes Line
	9550 2600 14950 2600
Wire Notes Line
	14950 2600 14950 750 
Wire Notes Line
	14950 750  9550 750 
Wire Notes Line
	9550 2750 14950 2750
Wire Notes Line
	14950 2750 14950 6100
Wire Notes Line
	14950 6100 9550 6100
Wire Notes Line
	9550 6100 9550 2750
Text Notes 9650 2500 0    50   ~ 0
On/off switch
Text Notes 9650 5950 0    50   ~ 0
VU meter
$Comp
L Connector_Generic:Conn_02x05_Odd_Even J1
U 1 1
P 9850 6950
F 0 "J1" H 9900 7367 50  0000 C CNN
F 1 "Eurorack power" H 9900 7276 50  0000 C CNN
F 2 "Zimo_Manual_PCB:Eurorack_Power_Supply" H 9850 6950 50  0001 C CNN
F 3 "~" H 9850 6950 50  0001 C CNN
	1    9850 6950
	1    0    0    -1  
$EndComp
$Comp
L power:-12V #PWR0108
U 1 1
P 10300 7200
F 0 "#PWR0108" H 10300 7300 50  0001 C CNN
F 1 "-12V" H 10315 7373 50  0000 C CNN
F 2 "" H 10300 7200 50  0001 C CNN
F 3 "" H 10300 7200 50  0001 C CNN
	1    10300 7200
	-1   0    0    1   
$EndComp
Wire Wire Line
	10300 7200 10300 7150
Wire Wire Line
	10300 7150 10150 7150
$Comp
L power:-12V #PWR0109
U 1 1
P 9450 7200
F 0 "#PWR0109" H 9450 7300 50  0001 C CNN
F 1 "-12V" H 9465 7373 50  0000 C CNN
F 2 "" H 9450 7200 50  0001 C CNN
F 3 "" H 9450 7200 50  0001 C CNN
	1    9450 7200
	-1   0    0    1   
$EndComp
Wire Wire Line
	9650 7150 9450 7150
Wire Wire Line
	9450 7150 9450 7200
$Comp
L power:+12V #PWR0110
U 1 1
P 9450 6700
F 0 "#PWR0110" H 9450 6550 50  0001 C CNN
F 1 "+12V" H 9465 6873 50  0000 C CNN
F 2 "" H 9450 6700 50  0001 C CNN
F 3 "" H 9450 6700 50  0001 C CNN
	1    9450 6700
	1    0    0    -1  
$EndComp
Wire Wire Line
	9450 6700 9450 6750
Wire Wire Line
	9450 6750 9650 6750
$Comp
L power:+12V #PWR0111
U 1 1
P 10300 6700
F 0 "#PWR0111" H 10300 6550 50  0001 C CNN
F 1 "+12V" H 10315 6873 50  0000 C CNN
F 2 "" H 10300 6700 50  0001 C CNN
F 3 "" H 10300 6700 50  0001 C CNN
	1    10300 6700
	1    0    0    -1  
$EndComp
Wire Wire Line
	10300 6700 10300 6750
Wire Wire Line
	10300 6750 10150 6750
$Comp
L power:GND #PWR0112
U 1 1
P 10300 6850
F 0 "#PWR0112" H 10300 6600 50  0001 C CNN
F 1 "GND" H 10305 6677 50  0000 C CNN
F 2 "" H 10300 6850 50  0001 C CNN
F 3 "" H 10300 6850 50  0001 C CNN
	1    10300 6850
	1    0    0    -1  
$EndComp
Wire Wire Line
	10300 6850 10200 6850
Wire Wire Line
	10150 7050 10200 7050
Wire Wire Line
	10200 7050 10200 6950
Connection ~ 10200 6850
Wire Wire Line
	10200 6850 10150 6850
Wire Wire Line
	10150 6950 10200 6950
Connection ~ 10200 6950
Wire Wire Line
	10200 6950 10200 6850
$Comp
L power:GND #PWR0113
U 1 1
P 9450 6850
F 0 "#PWR0113" H 9450 6600 50  0001 C CNN
F 1 "GND" H 9455 6677 50  0000 C CNN
F 2 "" H 9450 6850 50  0001 C CNN
F 3 "" H 9450 6850 50  0001 C CNN
	1    9450 6850
	1    0    0    -1  
$EndComp
Wire Wire Line
	9650 6850 9600 6850
Wire Wire Line
	9650 7050 9600 7050
Wire Wire Line
	9600 7050 9600 6950
Connection ~ 9600 6850
Wire Wire Line
	9600 6850 9450 6850
Wire Wire Line
	9650 6950 9600 6950
Connection ~ 9600 6950
Wire Wire Line
	9600 6950 9600 6850
$Comp
L Device:R_POT_TRIM RV_VU_SENSITIVITY1
U 1 1
P 11450 4150
F 0 "RV_VU_SENSITIVITY1" H 11381 4196 50  0000 R CNN
F 1 "100k" H 11381 4105 50  0000 R CNN
F 2 "Zimo_Manual_PCB:TrimPot_Vertical" H 11450 4150 50  0001 C CNN
F 3 "~" H 11450 4150 50  0001 C CNN
	1    11450 4150
	1    0    0    -1  
$EndComp
$Comp
L Zimo_Custom_Components:AudioJack2_Thonkiconn J_AUDIO_IN1
U 1 1
P 2250 1300
F 0 "J_AUDIO_IN1" H 2050 1600 50  0000 C CNN
F 1 "Audio In" H 2100 1500 50  0000 C CNN
F 2 "Zimo_Manual_PCB:Jack_3.5mm_Thonkiconn" H 2250 1300 50  0001 C CNN
F 3 "~" H 2250 1300 50  0001 C CNN
	1    2250 1300
	1    0    0    -1  
$EndComp
NoConn ~ 2450 1400
$Comp
L Zimo_Custom_Components:AudioJack2_Thonkiconn J_AUDIO_OUT1
U 1 1
P 13500 1450
F 0 "J_AUDIO_OUT1" H 13300 1750 50  0000 C CNN
F 1 "Audio Out" H 13350 1650 50  0000 C CNN
F 2 "Zimo_Manual_PCB:Jack_3.5mm_Thonkiconn" H 13500 1450 50  0001 C CNN
F 3 "~" H 13500 1450 50  0001 C CNN
	1    13500 1450
	-1   0    0    -1  
$EndComp
Wire Wire Line
	13500 1650 13500 1850
Wire Wire Line
	12950 1850 13500 1850
Wire Wire Line
	13500 1900 13500 1850
Connection ~ 13500 1850
Wire Wire Line
	12550 1450 13300 1450
NoConn ~ 13300 1550
$Comp
L Device:CP C17
U 1 1
P 4050 6900
F 0 "C17" H 4168 6946 50  0000 L CNN
F 1 "10u" H 4168 6855 50  0000 L CNN
F 2 "Zimo_Manual_PCB:CP_Radial_D5.0mm_P2.50mm" H 4088 6750 50  0001 C CNN
F 3 "~" H 4050 6900 50  0001 C CNN
	1    4050 6900
	1    0    0    -1  
$EndComp
$Comp
L Device:CP C18
U 1 1
P 4050 7200
F 0 "C18" H 4168 7246 50  0000 L CNN
F 1 "10u" H 4168 7155 50  0000 L CNN
F 2 "Zimo_Manual_PCB:CP_Radial_D5.0mm_P2.50mm" H 4088 7050 50  0001 C CNN
F 3 "~" H 4050 7200 50  0001 C CNN
	1    4050 7200
	1    0    0    -1  
$EndComp
Wire Wire Line
	4050 6750 3500 6750
Connection ~ 3500 6750
Wire Wire Line
	3500 7350 4050 7350
Connection ~ 3500 7350
$Comp
L power:GND #PWR015
U 1 1
P 4550 7050
F 0 "#PWR015" H 4550 6800 50  0001 C CNN
F 1 "GND" H 4555 6877 50  0000 C CNN
F 2 "" H 4550 7050 50  0001 C CNN
F 3 "" H 4550 7050 50  0001 C CNN
	1    4550 7050
	1    0    0    -1  
$EndComp
Wire Wire Line
	4550 7050 4050 7050
Connection ~ 4050 7050
$EndSCHEMATC
